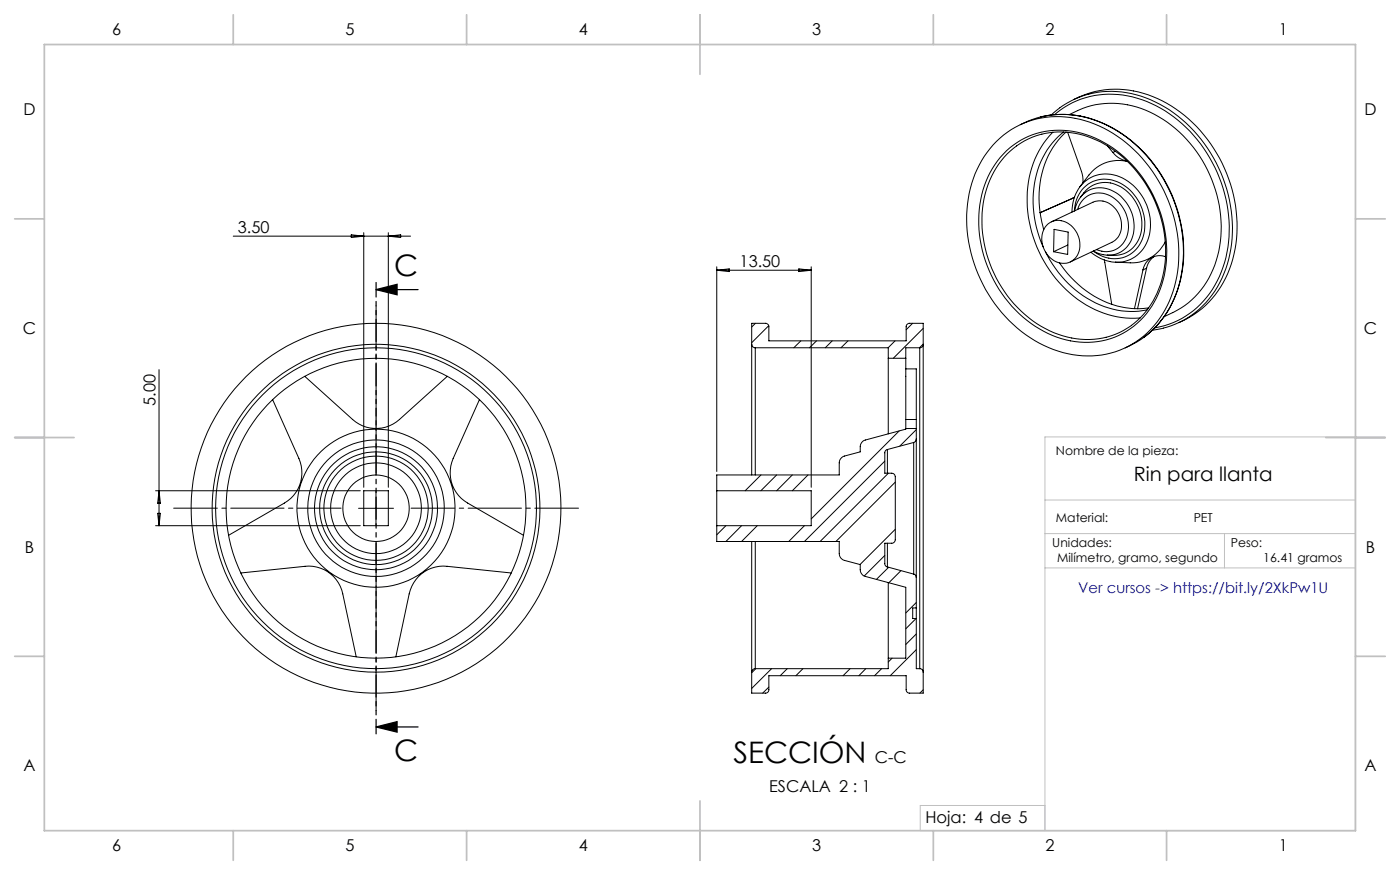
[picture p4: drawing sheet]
<svg xmlns="http://www.w3.org/2000/svg" width="400mm" height="250mm" viewBox="0 0 400 250" stroke-linecap="round" stroke-linejoin="round" font-family="sans-serif">
<path d="M107.4 82.7l6.1-1.5v3zM107.4 82.7h12.1M107.4 207.7l6.1-1.5v3zM107.4 207.7h12.1" fill="none" stroke="#000" stroke-width=".35"/>
<path d="M107.5 135.2v-47.8M97.5 145.2h-47.9M107.5 155.2v47.8M117.5 145.2h47.8" fill="none" stroke="#000" stroke-width=".29" stroke-dasharray="15.2 1.3 1.3 1.3" stroke-dashoffset="2.7"/>
<g fill="none" stroke="#000" stroke-width=".29">
<path d="M297.3 33.4l-3.5 1.2-2.3 1M297.3 33.4a29.7 29.7 0 0 1 25.8 6.8 41 41 0 0 1 13.8 41.1 27.4 27.4 0 0 1-10.1 15.1M297.3 33.4a29.5 29.5 0 0 1 25.8 6.7 41 41 0 0 1 14.2 40.1 27.8 27.8 0 0 1-10.4 16.1M300.8 37.8a28.2 28.2 0 0 0-6.7 25.7 34.5 34.5 0 0 0 21.2 26 24.1 24.1 0 0 0 10.5 1.3M301.3 32.7a25.3 25.3 0 0 1 27.7-3.1 39.7 39.7 0 0 1 20.9 45.4 25.1 25.1 0 0 1-19.9 18.6M302.8 30.8l-2.4 2.1M302.8 30.8a26 26 0 0 1 27.3-1.7 40.6 40.6 0 0 1 20.6 46.3 25.9 25.9 0 0 1-18.2 18.3M303.9 37.7a24.3 24.3 0 0 0-8.7 20.2 32.9 32.9 0 0 0 2.9 12.7M304.6 37.7a25.6 25.6 0 0 0-7.4 23.1M305 37.8l4 11.2 .4 1.4v1.9M305.5 32.8a25.4 25.4 0 0 1 28.1 2.1 37 37 0 0 1 14.3 38.3 24.5 24.5 0 0 1-15.3 17.3M306.8 28.4a27.9 27.9 0 0 1 29.2 2.7 40.8 40.8 0 0 1 16.2 43 26.8 26.8 0 0 1-15.4 18.1"/>
<path d="M284.7 40.4a25.7 25.7 0 0 1 29.4-4.4 40.9 40.9 0 0 1 22.7 36.9 29.1 29.1 0 0 1-13.3 25.4 27 27 0 0 1-27.9-1 40.9 40.9 0 0 1-18.4-43.5 29.2 29.2 0 0 1 7.5-13.4zM287.6 43.1a23.2 23.2 0 0 1 27.9-2.4 36 36 0 0 1 16.4 40.7 22.6 22.6 0 0 1-31.2 14.4 35.8 35.8 0 0 1-19.4-42.8 25.2 25.2 0 0 1 6.3-9.9zM306.5 56.7l-9.3 4.1M306.6 56.6l-.1 .1M306.9 56.5l-9.7 4.3M307 56.4l-.5 .3M307.9 59.9a6.5 6.5 0 0 1 11.2-2.7 9.4 9.4 0 0 1 1.7 12.4 6.2 6.2 0 0 1-7.5 1.7M308.6 53.3a11.9 11.9 0 0 0-2.3 7.3M308.6 53.3a9.9 9.9 0 0 1 14.4-.9 14.6 14.6 0 0 1 4.2 17.9 9.1 9.1 0 0 1-8.4 4.6M308.8 56.3l-1 1.5-.7 2.4M308.8 56.3l-.1 .1a8.3 8.3 0 0 1 12.9-2.1 11.9 11.9 0 0 1 3 15.4 7.9 7.9 0 0 1-8.1 3.2M308.8 56.3a7.5 7.5 0 0 1 10.8-.8 10.9 10.9 0 0 1 2.7 14.7 6.8 6.8 0 0 1-5.8 2.7"/>
<path d="M316.4 41.7l1.6 1.9M318 43.6l1.5 1.4 1.3 .7 1.1 .3M318.7 43.2l-.7 .4M322.2 46.2a10.6 10.6 0 0 0-11.1 3.8l-2.5 3.3M66.6 67.5h50.7M100.4 67.1l3.5 .4-3.5 .4zM103.9 66.5v72.7M110.9 66.5v72.7M110.9 67.5l3.6-.4v.8zM204.8 76.2v58.5M204.8 77.2h27M204.8 77.2l3.6-.4v.8z"/>
<path d="M228.2 76.8l3.6 .4-3.6 .4zM231.8 76.2v63M297.2 60.8l1 4.8M298.7 72a29.8 29.8 0 0 0 21.7 16.8l3.7 .2 3.7-.5M299.4 64a5.6 5.6 0 0 1 8.3 2.6 5.8 5.8 0 0 1-2.4 8.5 6.4 6.4 0 0 1-7.6-6 5.7 5.7 0 0 1 1.7-5.1zM300.4 63.4l11.9-5.6a6.1 6.1 0 0 1 7.8 4.5 5.7 5.7 0 0 1-2.4 6.9l-11.9 5.6M301.2 65.5l4 .8-.2 6.4-4-.8zM302.7 75.1a30 30 0 0 0 14.9 11.8M305.1 70l-4.1 1.9M307 60.3a8.9 8.9 0 0 1 4.9-8.3 8.9 8.9 0 0 1 9.6 1.2 12.9 12.9 0 0 1 3.6 17.4 8.8 8.8 0 0 1-12.8 1.1M311.7 72.1a11.6 11.6 0 0 0 7.1 2.8M312.5 71.7l1.8 .9 2 .3"/>
<path d="M315.5 74.2l2.1 12.7M316.3 72.9h.2M326.6 77.1l-2.5 11.1M327.6 76.6l-1 .5M327.6 76.6l-2.6 11.6M329.8 73.3l-1.5 1.5-.7 1.8M333 69.1a10.7 10.7 0 0 1-10.1 6l-4.1-.2M333 73.3a4.8 4.8 0 0 0-6.4 3.8M214.8 98.4a1.02 1.02 0 0 0 1 1M214.8 98.4v-6h3.9a.96 .96 0 0 1 1 1v4h39.2v-4a.96 .96 0 0 1 1-1h3.9v6M214.8 98.4v37.3M215.8 99.4v36.3"/>
<path d="M215.8 99.4h38M215.8 92.4l-1 1M219.6 93l-4.8 4.9M228.8 97.4l-2 2M233.3 97.4l-2 2M237.8 97.4l-2 2M242.3 97.4l-2 2M253.8 99.4v3M255.7 97.4l-1.9 2M260.7 92.4l-1.8 1.8M262.8 99.4v91.7M262.8 99.4h-4v3"/>
<path d="M263.8 93.8l-8.6 8.6M263.8 98.3l-1.1 1.1M263.8 98.4a.96 .96 0 0 1-1 1M263.8 98.4v93.6M317.6 86.9a23.7 23.7 0 0 0 6.5 1.3M323.3 93a26.7 26.7 0 0 0 9.5-24.8 35.1 35.1 0 0 0-20.8-28.7 22 22 0 0 0-30.1 14.5 35.4 35.4 0 0 0 13.1 37.6 24.6 24.6 0 0 0 24.8 3.4l3.5-2M326.8 96.4l-2 1.3-3.3 1.7M328.2 88l-4.1 .2M332.4 93.8l-3.1 .5M45.4 105.6v44.6M77.9 114.2l7.5 16.8a10 10 0 0 1-4.2 12.7l-15.9 9.3M87.1 107.5l13.7 12.4a10 10 0 0 0 13.3 0l13.7-12.4"/>
<path d="M137 114.2l-7.5 16.8a10 10 0 0 0 4.1 12.7l16 9.3M253.8 102.4v21.6M253.8 102.4h5M258.8 119.9v2.5M258.8 102.4v17.5M258.8 105.4h3v14.5M258.8 119.9h3M261.8 119.9v2.5M217.4 135.7l-4.5 4.5M221.9 135.7l-4.5 4.5M226.4 135.7l-4.5 4.5M230.9 135.7l-4.5 4.5"/>
<path d="M252.8 131.7l-23 23M253.5 128.4a.91 .91 0 0 0-.7 1v5.8h2a1.02 1.02 0 0 1 1 1v18a1.02 1.02 0 0 1-1 1h-2v5.8a.91 .91 0 0 0 .7 1M253.5 128.4v6.8M253.8 135.2l-19.5 19.5M255.8 137.7l-17 17M256.9 123.1l-25.1 25.2M258.8 122.4v.2l-11.5 3.1a2.01 2.01 0 0 0-1.5 1.9v1.5l-4.5 1.2a2.1 2.1 0 0 0-1.5 1.9v3.5h-35v19h35v3.5a2.01 2.01 0 0 0 1.5 1.9l4.5 1.2v1.5a2.01 2.01 0 0 0 1.5 1.9l11.5 3.1v20.3h-5M258.8 122.4h3M261.1 126.4v37.6M261.1 126.4l-7.6 2M261.8 122.8l-4.7 4.7M261.8 125.4l-.2 .7-.5 .3"/>
<path d="M261.8 125.4v39.6M261.8 122.4v3M44.4 140.2h58.5M44.4 150.2h58.5M45 146.7h.8l-.4 3.5zM45.4 140.2l.4 3.6h-.8zM102.4 145.2h10M103.9 140.2h7v10h-7zM107.4 140.2v10M204.8 140.2h27v10h-27M207.4 150.2l-2.6 2.6M211.9 150.2l-4.5 4.5"/>
<path d="M214.8 154.7v37.3M215.8 154.7v36.4M216.4 150.2l-4.5 4.5M229.8 150.2l-4.4 4.5M252.8 158.7l-5.9 5.9M253.5 155.2v6.8M255.8 151.2l-10.1 10.1M68.8 163.7l18.3-1.9a9.9 9.9 0 0 1 10.8 7.9l3.9 18M146.1 163.7l-18.4-1.9a10 10 0 0 0-10.8 7.9l-3.8 18M253.5 162l7.6 2M253.8 166.5v21.6M253.9 162.1l-3.5 3.4"/>
<path d="M257.4 163l-3.4 3.5M261.1 164l.4 .2 .3 .8M261.7 176.7l-2.9 3M261.8 172.1l-3 3M261.8 173.7v3M261.8 165v8.7M261.8 176.7v14.4h1M261.8 173.7h-1v3h1M214.8 192v6h3.9a.96 .96 0 0 0 1-1v-3.9h39.2v3.9a.96 .96 0 0 0 1 1h3.9v-6M215.8 191.1a1.02 1.02 0 0 0-1 .9M215.9 191.1l-1.1 1.1M219.7 196.3l-1.8 1.7"/>
<path d="M220.5 191.1l-5.7 5.6M224.9 191.1l-2 2M229.4 191.1l-2 2M242.9 191.1l-2 2M247.4 191.1l-2 2M251.9 191.1l-2 2M253.8 188.1v3h-38M254.9 188.1l-1.1 1M261.8 181.1l-3 3M261.8 185.6l-7.4 7.5M262.8 191.1a.96 .96 0 0 1 1 .9M263.8 197.1l-1 .9"/>
<circle cx="107.4" cy="145.2" r="13"/>
<circle cx="107.4" cy="145.2" r="14.9"/>
<circle cx="107.4" cy="145.2" r="19.5"/>
<circle cx="107.4" cy="145.2" r="17.6"/>
<circle cx="107.4" cy="145.2" r="42.8"/>
<circle cx="107.4" cy="145.2" r="45.8"/>
<circle cx="107.4" cy="145.2" r="9.5"/>
<circle cx="107.4" cy="145.2" r="16.1"/>
<circle cx="107.4" cy="145.2" r="22.6"/>
<circle cx="107.4" cy="145.2" r="46.8"/>
<circle cx="107.4" cy="145.2" r="52.8"/>
</g>
<path d="M107.5 80.7v129" fill="none" stroke="#000" stroke-width=".35" stroke-dasharray="6.3 1.3 1.3 1.3 1.3 1.3" stroke-dashoffset="2.2"/>
<path d="M298.6 142.9h88.6M298.6 152.5h88.6M349.8 152.5v9.8M298.6 162.3h88.6M298.6 230.1h-35.7v7.2h124.3v-112.5h-88.6v112.5" fill="none" stroke="#c0c0c0" stroke-width=".29"/>
<g fill="none" stroke="#c0c0c0" stroke-width=".5">
<path d="M12.7 12.7h374.6v224.6h-374.6zM66.6 4.2v8.5M133.3 4.2v8.5M200 4.2v17M266.7 4.2v8.5M333.3 4.2v8.5M4.2 62.5h8.5M387.3 62.5h8.5M4.2 125h17M378.8 125h17M4.2 187.5h8.5M387.3 187.5h8.5"/>
<path d="M66.6 237.3v8.5M133.3 237.3v8.5M200 228.8v17M266.7 237.3v8.5M333.3 237.3v8.5"/>
</g>
<path d="M107.4 82.7l6.1-1.5v3zM107.4 207.7l6.1-1.5v3z" fill="#000"/>
<g font-size="8.5">
<text x="112.6" y="78.8">C</text>
<text x="112.6" y="217.4">C</text>
<text x="209.5" y="218">SECCIÓN</text>
</g>
<text font-size="5.6" x="323.9" y="137.5">Rin para llanta</text>
<g font-size="4.7">
<text x="32" y="10.1">6</text>
<text x="98.7" y="10.1">5</text>
<text x="165.4" y="10.1">4</text>
<text x="232" y="10.1">3</text>
<text x="298.7" y="10.1">2</text>
<text x="365.4" y="10.1">1</text>
<text x="6.7" y="32.9">D</text>
<text x="389.8" y="32.9">D</text>
<text x="68" y="66.4">3.50</text>
<text x="211.3" y="76.2">13.50</text>
<text x="6.6" y="95.4">C</text>
<text x="389.7" y="95.4">C</text>
<text x="44.4" y="115.9" transform="rotate(-90 44.4 115.9)">5.00</text>
<text x="7.1" y="157.9">B</text>
<text x="390.2" y="157.9">B</text>
<text x="6.7" y="220.4">A</text>
<text x="249.9" y="218">C-C</text>
<text x="389.8" y="220.4">A</text>
<text x="219.8" y="226.2">ESCALA 2 : 1</text>
<text x="264.4" y="235">Hoja: 4 de 5</text>
<text x="32" y="243.2">6</text>
<text x="98.7" y="243.2">5</text>
<text x="165.4" y="243.2">4</text>
<text x="232" y="243.2">3</text>
<text x="298.7" y="243.2">2</text>
<text x="365.4" y="243.2">1</text>
</g>
<text font-size="4.2" fill="#00f" x="308.1" y="169.5">Ver cursos -&gt; https://bit.ly/2XkPw1U</text>
<g font-size="3.5">
<text x="301.7" y="130.1">Nombre de la pieza:</text>
<text x="301.7" y="149.2">Material:</text>
<text x="341" y="149.2">PET</text>
<text x="300.7" y="156.3">Unidades:</text>
<text x="302" y="160.5">Milímetro, gramo, segundo</text>
<text x="351.6" y="156.3">Peso:</text>
<text x="360.9" y="160.5">16.41 gramos</text>
</g>
</svg>
